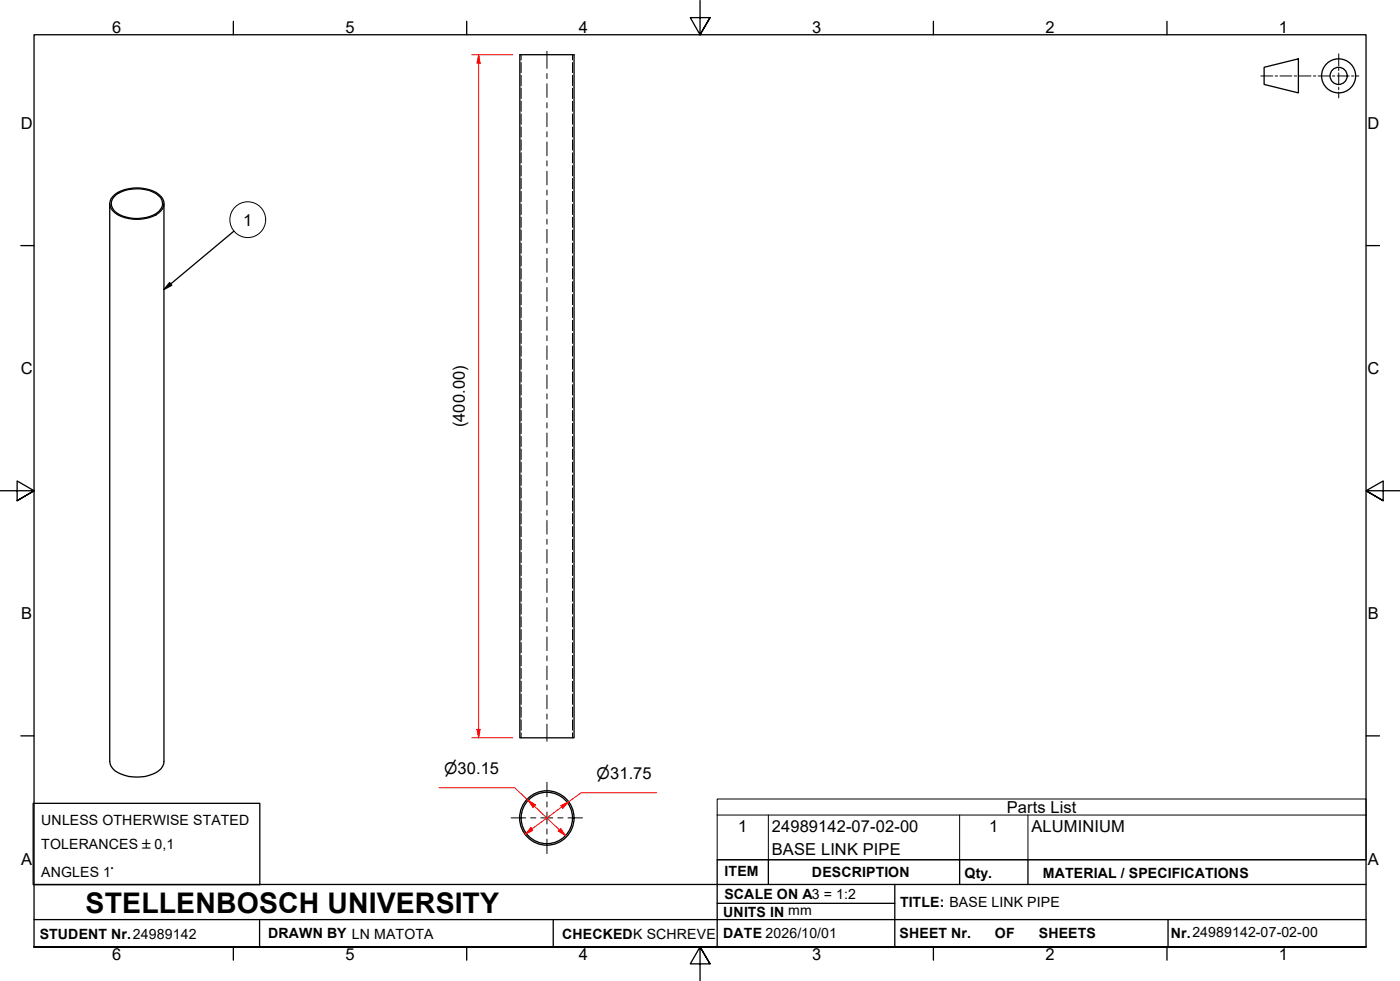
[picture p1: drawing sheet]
<svg xmlns="http://www.w3.org/2000/svg" width="410mm" height="287mm" viewBox="0 0 410 287" stroke-linecap="round" stroke-linejoin="round" font-family="sans-serif">
<!-- layer: Hidden Edges(ISO) -->
<g fill="none" stroke="#000" stroke-width=".29">
<path d="M152.6 16v1.5M152.6 18.3v3M167.6 16v1.5M167.6 18.3v3M152.6 22v3.1M152.6 25.8v3M152.6 29.6v3M152.6 33.4v3M152.6 37.2v2.9M167.6 22v3.1M167.6 25.8v3M167.6 29.6v3"/>
<path d="M167.6 33.4v3M167.6 37.2v2.9M152.6 40.9v3.1M152.6 44.7v3M152.6 48.5v3M152.6 52.2v3.1M152.6 56v3M152.6 59.8v3M167.6 40.9v3.1M167.6 44.7v3M167.6 48.5v3M167.6 52.2v3.1"/>
<path d="M167.6 56v3M167.6 59.8v3M152.6 63.6v3M152.6 67.3v3.1M152.6 71.1v3M152.6 74.9v3M152.6 78.6v3.1M167.6 63.6v3M167.6 67.3v3.1M167.6 71.1v3M167.6 74.9v3M167.6 78.6v3.1"/>
<path d="M152.6 82.4v3M152.6 86.2v3M152.6 90v3M152.6 93.7v3.1M152.6 97.6v2.9M167.6 82.4v3M167.6 86.2v3M167.6 90v3M167.6 93.7v3.1M167.6 97.6v2.9M152.6 101.3v3M152.6 105v3.1"/>
<path d="M152.6 108.9v2.9M152.6 112.6v3M152.6 116.4v3M167.6 101.3v3M167.6 105v3.1M167.6 108.9v2.9M167.6 112.6v3M167.6 116.4v3M152.6 120.2v3M152.6 123.9v3.1M152.6 127.7v3M152.6 131.5v3"/>
<path d="M152.6 135.3v3M152.6 139v3.1M167.6 120.2v3M167.6 123.9v3.1M167.6 127.7v3M167.6 131.5v3M167.6 135.3v3M167.6 139v3.1M152.6 142.8v3M152.6 146.6v3M152.6 150.3v3.1M152.6 154.1v3"/>
<path d="M152.6 157.9v3M167.6 142.8v3M167.6 146.6v3M167.6 150.3v3.1M167.6 154.1v3M167.6 157.9v3M152.6 161.7v3M152.6 165.4v3.1M152.6 169.2v3M152.6 173v3M152.6 176.7v3.1M167.6 161.7v3"/>
<path d="M167.6 165.4v3.1M167.6 169.2v3M167.6 173v3M167.6 176.7v3.1M152.6 180.5v3M152.6 184.3v3M152.6 188.1v3M152.6 191.8v3.1M152.6 195.7v2.9M152.6 199.4v3.1M167.6 180.5v3M167.6 184.3v3"/>
<path d="M167.6 188.1v3M167.6 191.8v3.1M167.6 195.7v2.9M167.6 199.4v3.1M152.6 203.2v3M152.6 207v2.9M152.6 210.7v3.1M152.6 214.5v1.5M167.6 203.2v3M167.6 207v2.9M167.6 210.7v3.1M167.6 214.5v1.5"/>
</g>
<!-- layer: Visible Edges(ISO) -->
<g fill="none" stroke="#000" stroke-width=".38">
<path d="M152.2 16h15.9v200h-15.9zM32.1 59.6v163.3a4.5 4.5 0 0 0 3.3 3.7 11.7 11.7 0 0 0 11.8-1.6l.7-1.4 .1-.7v-163.3M33 57.5a10.5 10.5 0 0 1 9.5-2.2 6.5 6.5 0 0 1 5.4 3.6 3.7 3.7 0 0 1-2.2 4 12.1 12.1 0 0 1-12-.6 3.1 3.1 0 0 1-.7-4.8zM33.3 57.7a10.7 10.7 0 0 1 11.5-1.5 3.6 3.6 0 0 1 2.6 4.4 7.5 7.5 0 0 1-6.8 3.4 10.3 10.3 0 0 1-7.1-2.3 2.92 2.92 0 0 1-.2-4z"/>
<circle cx="160.1" cy="239.4" r="8"/>
<circle cx="160.1" cy="239.4" r="7.5"/>
</g>
<!-- layer: Symbols(ISO) -->
<g fill="none" stroke="#000" stroke-width=".29">
<path d="M210 238.6v-4.7h190v4.7M210 238.6v13.1h190v-13.1M210 238.6h190M225 238.6v13.1M281 238.6v13.1M301 238.6v13.1"/>
<circle cx="72.5" cy="64.3" r="5.2"/>
</g>
<!-- layer: Border_0 -->
<g fill="none" stroke="#000" stroke-width=".38">
<path d="M68.3 6.2v4M136.7 6.2v4M205 .1v10.1l-2.9-5h5.8l-2.9 5 2.9-5M273.3 6.2v4M341.7 6.2v4M6.1 71.9h3.9M400 71.9h3.9M0 143.7h10l-5-2.9v5.8l5-2.9-5 2.9M410 143.7h-10l5-2.9v5.8l-5-2.9 5 2.9M6.1 215.4h3.9M400 215.4h3.9M10 277.2v-267h390v267h-390h390"/>
<path d="M68.3 277.2v3.9M136.7 277.2v3.9M273.3 277.2v3.9M341.7 277.2v3.9M207.9 282.1l-2.9-4.9 2.9 4.9h-5.8l2.9-4.9v10"/>
</g>
<!-- layer: Sketch Geometry(ISO) -->
<g fill="none" stroke="#000" stroke-width=".38">
<path d="M370.1 19.7l10.1-2.5v10l-10.1-2.5zM9.7 235.2h66.4v23.8h-66.4zM10 258.9h390M225 251.7v7.2M262 258.9v18.3M281 251.7v7.2M301 251.7v7.2M400 251.7h-190v25.5M10 277.2h390M10 269.2h390M76 269.2v8M162 269.2v8"/>
<path d="M210 264.4h52M342 269.2v8"/>
<circle cx="392" cy="22.2" r="5"/>
<circle cx="392" cy="22.2" r="2.51"/>
</g>
<g fill="none" stroke="#000" stroke-width=".29">
<path d="M392 15.8v3.5M392 20v.7M369.2 22.2h3.5M373.4 22.2h.7M374.8 22.2h3.5M379 22.2h.7M380.4 22.2h3.5M384.6 22.2h.7M386 22.2h3.4M390.1 22.2h.7M391.5 22.2h3.5M392 21.4v3.4"/>
<path d="M392 25.5v.7M392 26.9v1.8M395.7 22.2h.7M397.1 22.2h.8"/>
</g>
<!-- layer: Symbols(ISO) -->
<path d="M68.5 67.6l-20.5 17.1M49.7 82.8l.6 .7-2.3 1.2z" fill="none" stroke="#000" stroke-width=".38"/>
<path d="M49.7 82.8l.6 .7-2.3 1.2z" fill="#000"/>
<!-- layer: Dimensions(ISO) -->
<path d="M140.1 16v2.5" fill="none" stroke="#f00" stroke-width=".29"/>
<path d="M140.1 16l.5 2.5h-1z" fill="#f00"/>
<path d="M140.1 16l.5 2.5h-1zM140.1 213.5v2.5" fill="none" stroke="#f00" stroke-width=".29"/>
<path d="M139.6 213.5h1l-.5 2.5z" fill="#f00"/>
<path d="M138.1 16h12.1M140.1 18.5v195M138.1 216h12.1M139.6 213.5h1l-.5 2.5zM166.5 234.7l-2 1.5" fill="none" stroke="#f00" stroke-width=".29"/>
<!-- layer: Centerline(ISO) -->
<g fill="none" stroke="#000" stroke-width=".29">
<path d="M160.1 15v5M160.1 21.5v1.5M160.1 24.5v4M160.1 30v1.6M160.1 33v4.1M160.1 38.6v1.5M160.1 41.5v4.1M160.1 47.1v1.5M160.1 50.1v4M160.1 55.6v1.5M160.1 58.6v4M160.1 64.1v1.5"/>
<path d="M160.1 67.1v4M160.1 72.7v1.5M160.1 75.6v4.1M160.1 81.2v1.5M160.1 84.2v4M160.1 89.7v1.5M160.1 92.7v4M160.1 98.2v1.5M160.1 101.2v4M160.1 106.8v1.4M160.1 109.7v4M160.1 115.3v1.5"/>
<path d="M160.1 118.3v4M160.1 123.8v1.5M160.1 126.8v4M160.1 132.3v1.5M160.1 135.3v4M160.1 140.8v1.5M160.1 143.8v4M160.1 149.4v1.4M160.1 152.4v4M160.1 157.9v1.4M160.1 160.9v4M160.1 166.4v1.5"/>
<path d="M160.1 169.4v4M160.1 174.9v1.5M160.1 177.9v4M160.1 183.4v1.5M160.1 186.5v4M160.1 192v1.4M160.1 195v4M160.1 200.5v1.4M160.1 203.5v4M160.1 209v1.5M160.1 212v5"/>
</g>
<!-- layer: Center Mark(ISO) -->
<path d="M149.7 239.4h4.2M155.4 239.4h1.5M158.4 239.4h3.5M160.1 229v4.2M160.1 234.7v1.5M160.1 237.7v3.5M163.3 239.4h1.5M166.3 239.4h4.3M160.1 242.6v1.6M160.1 245.6v4.3" fill="none" stroke="#000" stroke-width=".29"/>
<!-- layer: Dimensions(ISO) -->
<path d="M164.2 235.8l2.3-1.1-1.7 1.9z" fill="#f00"/>
<path d="M164.2 235.8l2.3-1.1-1.7 1.9zM155.8 242.6l-2.1 1.6" fill="none" stroke="#f00" stroke-width=".29"/>
<path d="M155.4 242.3l.6 .8-2.3 1.1z" fill="#f00"/>
<path d="M154.6 234.3l1.9 1.7M164.5 236.2l-8.7 6.4M192.3 232h-22.1l-3.7 2.7M155.4 242.3l.6 .8-2.3 1.1z" fill="none" stroke="#f00" stroke-width=".29"/>
<path d="M154.6 234.3l2.2 1.3-.7 .8z" fill="#f00"/>
<path d="M154.6 234.3l2.2 1.3-.7 .8zM163.8 242.9l1.8 1.7" fill="none" stroke="#f00" stroke-width=".29"/>
<path d="M164.1 242.5l1.5 2.1-2.2-1.3z" fill="#f00"/>
<path d="M128.5 230.6h22.2l3.9 3.7M156.5 236l7.3 6.9M164.1 242.5l1.5 2.1-2.2-1.3z" fill="none" stroke="#f00" stroke-width=".29"/>
<text font-size="8.3" x="25.1" y="267.2">STELLENBOSCH UNIVERSITY</text>
<g font-size="4.8">
<text x="32.8" y="9.7">6</text>
<text x="101.2" y="9.7">5</text>
<text x="169.5" y="9.7">4</text>
<text x="237.8" y="9.7">3</text>
<text x="306.1" y="9.7">2</text>
<text x="374.5" y="9.7">1</text>
<text x="6.1" y="37.8">D</text>
<text x="400.4" y="37.8">D</text>
<text x="71.2" y="66.1">1</text>
<text x="6.1" y="109.6">C</text>
<text x="400.4" y="109.6">C</text>
<text x="136.1" y="125.1" transform="rotate(-90 136.1 125.1)">(400.00)</text>
<text x="6.2" y="181.3">B</text>
<text x="400.5" y="181.3">B</text>
<text x="294.8" y="238">Parts List</text>
<text x="216.2" y="243.6">1</text>
<text x="226" y="243.6">24989142-07-02-00</text>
<text x="289.6" y="243.6">1</text>
<text x="302" y="243.6">ALUMINIUM</text>
<text x="226" y="250.1">BASE LINK PIPE</text>
<text x="6.2" y="253.1">A</text>
<text x="400.5" y="253.1">A</text>
<text x="32.8" y="281.1">6</text>
<text x="101.2" y="281.1">5</text>
<text x="169.5" y="281.1">4</text>
<text x="237.8" y="281.1">3</text>
<text x="306.1" y="281.1">2</text>
<text x="374.5" y="281.1">1</text>
</g>
<g font-size="4.6">
<text x="130" y="226.7">⌀30.15</text>
<text x="174.7" y="228.2">⌀31.75</text>
</g>
<g font-size="4.1">
<text x="12.1" y="241.6">UNLESS OTHERWISE STATED</text>
<text x="12.1" y="248.5">TOLERANCES ±0,1</text>
<text x="12.1" y="256.7">ANGLES 1°</text>
<text x="212.2" y="256.5">ITEM</text>
<text x="237.7" y="256.7">DESCRIPTION</text>
<text x="282.4" y="256.9">Qty.</text>
<text x="305.4" y="256.9">MATERIAL / SPECIFICATIONS</text>
<text x="212.1" y="263">SCALE ON A3 = 1:2</text>
<text x="211.8" y="268.4">UNITS IN mm</text>
<text x="263.5" y="265.6">TITLE: BASE LINK PIPE</text>
<text x="11.6" y="274.8">STUDENT Nr.24989142</text>
<text x="78.5" y="274.6">DRAWN BY LN MATOTA</text>
<text x="164.6" y="274.8">CHECKEDK SCHREVE</text>
<text x="211.8" y="274.6">DATE 2026/10/01</text>
<text x="263.4" y="274.6">SHEET Nr.</text>
<text x="291.3" y="274.6">OF</text>
<text x="304.2" y="274.6">SHEETS</text>
<text x="342.8" y="274.5">Nr.24989142-07-02-00</text>
</g>
</svg>
